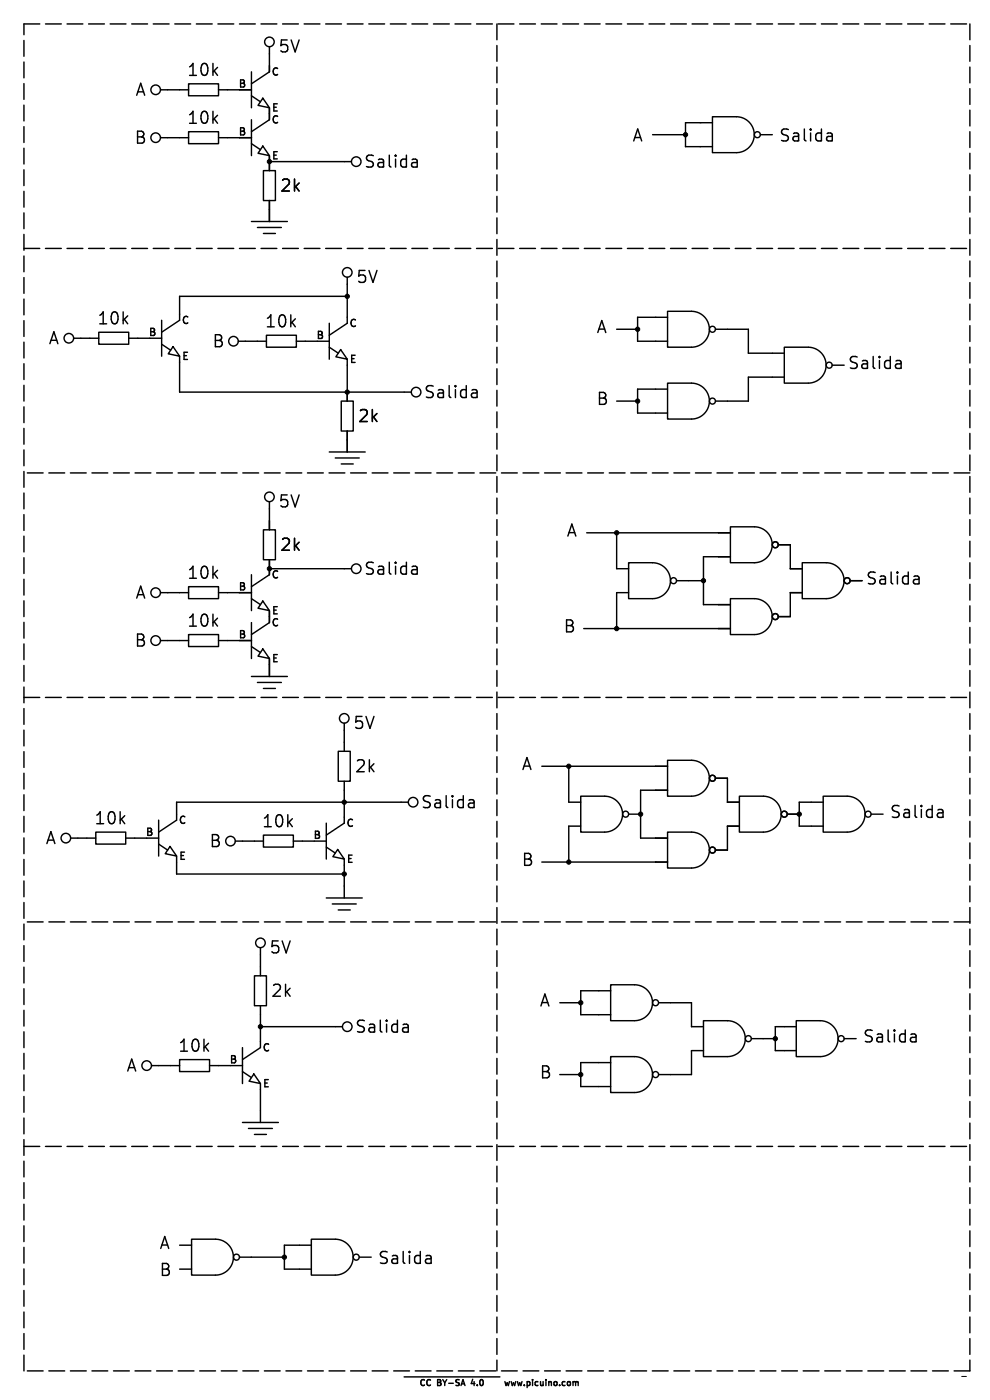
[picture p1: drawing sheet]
<svg xmlns="http://www.w3.org/2000/svg" width="210mm" height="297mm" viewBox="0 0 210 297" stroke-linecap="round" stroke-linejoin="round" font-family="sans-serif">
<path d="M204 292h1" fill="none" stroke="#000" stroke-width=".21"/>
<g fill="none" stroke="#000" stroke-width=".3">
<path d="M34 19.1h6M40 17.8h6.4v2.5h-6.4zM46.4 19.1h6.9M53.3 15.2v7.7M57.1 9.9v5.3l-3.8 2.6M34 29.2h6M40 27.9h6.4v2.6h-6.4zM46.4 29.2h6.9M53.3 25.4v7.6M53.3 20.3l1.9 1.3M53.3 30.5l1.9 1.3M55.8 20.8l1.3 2.1-2.4-.5z"/>
<path d="M55.8 31l1.3 2-2.4-.5zM55.9 36.2h2.5v6.3h-2.5zM57.1 24.1v1.3l-3.8 2.5M74.5 34.3h-17.4v1.9M87.7 33.8l.7 .1 .1 1.5M88.5 35.3l-.8 .1M88.5 34.4l-.8 .1M138.4 28.6h7M151.1 24.8h5.1a3.8 3.8 0 0 1 3.8 3.8 3.8 3.8 0 0 1-3.8 3.8h-5.1zM151.1 26h-5.7v5.1h5.7M161.3 28.6h2.5M175.7 28.2h.5l.3 .4v1.3"/>
<path d="M176.5 29.8l-.8 .1M176.5 28.8l-.8 .1M53.3 47h7.7M54.6 48.3h5.1M55.9 49.5h2.5M57.1 42.5v4.5M73.7 58.8v9.8l-3.9 2.5M15.6 71.8h5.4M21 70.5h6.3v2.5h-6.3zM27.3 71.8h7M34.3 73l1.9 1.3M34.3 67.9v7.7"/>
<path d="M36.7 73.5l1.4 2.1-2.4-.5zM38.1 76.8v6.4h49.1M50.5 72.4h6M56.5 71.1h6.4v2.6h-6.4zM62.9 72.4h6.9M69.8 73.7l2 1.2M69.8 68.6v7.6M72.3 74.2l1.4 2-2.5-.5zM73.7 77.5v7.6M73.7 62.9h-35.6v5l-3.8 2.6M130.8 69.9h4.5M141.6 66h5.1a3.8 3.8 0 0 1 3.8 3.9 3.8 3.8 0 0 1-3.8 3.8h-5.1z"/>
<path d="M141.6 67.3h-6.3v5.1h6.3M151.8 69.9h6.9v5h7.7M166.4 73.7h5a3.8 3.8 0 0 1 3.8 3.8 3.8 3.8 0 0 1-3.8 3.8h-5zM176.5 77.5h2.6M190.3 76.5h.5l.4 .3v1.4M191.2 78l-.9 .2M191.2 77.1l-.9 .1M69.8 95.9h7.7M71.1 97.2h5.1M72.4 85.1h2.5v6.3h-2.5zM72.4 98.4h2.5M73.7 91.4v4.5"/>
<path d="M100.4 82.7l.7 .1 .1 1.5M101.2 84.2l-.8 .1M101.2 83.3l-.8 .1M130.8 85.1h4.5M141.6 81.3h5.1a3.8 3.8 0 0 1 3.8 3.8 3.8 3.8 0 0 1-3.8 3.8h-5.1zM141.6 82.6h-6.3v5h6.3M166.4 80h-7.7v5.1h-6.9M55.9 112.4h2.5v6.3h-2.5zM57.1 106.4v6M57.1 118.7v3.2l-3.8 2.6M124.5 113h30.4M130.8 113v7.7h2.5"/>
<path d="M133.3 119.4h5.1a3.8 3.8 0 0 1 3.8 3.8 3.8 3.8 0 0 1-3.8 3.8h-5.1zM154.9 111.8h5.1a3.8 3.8 0 0 1 3.8 3.8 3.8 3.8 0 0 1-3.8 3.8h-5.1zM154.9 118.1h-5.7v10.2h5.7M165.1 115.6h2.5v5.1h2.6M170.2 119.4h5.1a3.8 3.8 0 0 1 3.8 3.8 3.8 3.8 0 0 1-3.8 3.8h-5.1zM34 125.7h6M34 135.9h6M40 124.5h6.4v2.5h-6.4zM40 134.6h6.4v2.6h-6.4zM46.4 125.7h6.9M46.4 135.9h6.9M53.3 127l1.9 1.3"/>
<path d="M53.3 121.9v7.6M53.3 132.1v7.6M53.3 137.2l1.9 1.2M55.8 127.5l1.3 2-2.4-.5zM55.8 137.7l1.3 2-2.4-.5zM57.1 120.7h17.4M57.1 130.8v1.3l-3.8 2.5M87.7 120.1l.7 .1 .1 1.6M88.5 121.7l-.8 .1M88.5 120.7l-.8 .1M123.8 133.4h31.1M133.3 125.7h-2.5v7.7"/>
<path d="M143.5 123.2h5.7M154.9 127h5.1a3.8 3.8 0 0 1 3.8 3.8 3.8 3.8 0 0 1-3.8 3.8h-5.1zM170.2 125.7h-2.6v5.1h-2.5M180.3 123.2h2.6M194.1 122.2h.5l.4 .4v1.3M195 122.8l-.9 .1M195 123.8l-.9 .1M53.3 143.5h7.7M54.6 144.8h5.1M55.9 146.1h2.5M57.1 141v2.5M71.8 159.4h2.5v6.3h-2.5z"/>
<path d="M73 153.4v6M15 177.8h5.3M20.3 176.5h6.4v2.6h-6.4zM26.7 177.8h7M33.7 179.1l1.9 1.2M33.7 174v7.6M36.1 179.6l1.4 2-2.4-.5zM49.9 178.4h6M55.9 177.2h6.3v2.5h-6.3zM62.2 178.4h7M69.2 179.7l1.9 1.3M69.2 174.6v7.6"/>
<path d="M73 165.7v8.9l-3.8 2.6M86.6 170.2h-49.1v3.8l-3.8 2.5M99.7 169.6l.8 .2 .1 1.5M100.6 171.2l-.9 .1M100.6 170.3l-.9 .1M114.9 162.6h26.7M120.6 162.6v7.6h2.6M123.2 168.9h5.1a3.8 3.8 0 0 1 3.8 3.8 3.8 3.8 0 0 1-3.8 3.8h-5.1zM123.2 175.3h-2.6v7.6M133.3 172.7h2.6M141.6 176.5h5.1a3.8 3.8 0 0 1 3.8 3.8 3.8 3.8 0 0 1-3.8 3.9h-5.1zM141.6 161.3h5.1a3.8 3.8 0 0 1 3.8 3.8 3.8 3.8 0 0 1-3.8 3.8h-5.1z"/>
<path d="M141.6 167.6h-5.7v10.2h5.7M151.8 165.1h2.5v5.1h2.5M156.8 168.9h5.1a3.8 3.8 0 0 1 3.8 3.8 3.8 3.8 0 0 1-3.8 3.8h-5.1zM156.8 175.3h-2.5v5h-2.5M167 172.7h2.5M174.6 168.9h5.1a3.8 3.8 0 0 1 3.8 3.8 3.8 3.8 0 0 1-3.8 3.8h-5.1zM174.6 170.2h-5.1v5.1h5.1M184.8 172.7h2.5M199.2 171.7h.5l.3 .4v1.3M200 173.3l-.8 .1M200 172.3l-.8 .1M37.5 182.9v2.5h35.5"/>
<path d="M69.2 190.5h7.6M70.5 191.8h5.1M71.6 180.2l1.4 2-2.4-.5zM71.8 193h2.5M73 183.5v7M114.9 182.9h26.7M54 207h2.5v6.4h-2.5zM55.2 217.8h17.4M55.2 201v6M55.2 213.4v8.8l-3.8 2.6M85.8 217.3l.7 .1 .1 1.6M86.6 218.8l-.8 .2"/>
<path d="M86.6 217.9l-.8 .1M118.7 212.7h4.5M129.5 208.9h5.1a3.8 3.8 0 0 1 3.8 3.8 3.8 3.8 0 0 1-3.8 3.8h-5.1zM129.5 210.2h-6.3v5.1h6.3M139.7 212.7h7v5.1h2.5M149.2 216.5h5.1a3.8 3.8 0 0 1 3.8 3.8 3.8 3.8 0 0 1-3.8 3.9h-5.1zM168.9 216.5h5.1a3.8 3.8 0 0 1 3.8 3.8 3.8 3.8 0 0 1-3.8 3.9h-5.1zM168.9 217.8h-4.4v5.1h4.4M193.5 219.3h.5l.3 .4v1.3M194.3 219.9l-.8 .2M32.1 226.1h6M38.1 224.8h6.3v2.5h-6.3z"/>
<path d="M44.4 226.1h7M51.4 238.1h7.7M51.4 227.3l1.9 1.3M51.4 222.2v7.7M52.7 239.4h5.1M53.8 227.8l1.4 2.1-2.4-.5zM55.2 231.1v7M118.7 228h4.5M129.5 224.2h5.1a3.8 3.8 0 0 1 3.8 3.8 3.8 3.8 0 0 1-3.8 3.8h-5.1zM129.5 225.4h-6.3v5.1h6.3M149.2 222.9h-2.5v5.1h-7M159.4 220.3h5.1"/>
<path d="M179.1 220.3h2.5M194.3 220.9l-.8 .1M54 240.7h2.5M38.1 269.2h2.5M38.1 264.2h2.5M40.6 262.9h5.1a3.8 3.8 0 0 1 3.8 3.8 3.8 3.8 0 0 1-3.8 3.8h-5.1zM50.8 266.7h9.5M66 262.9h5.1a3.8 3.8 0 0 1 3.8 3.8 3.8 3.8 0 0 1-3.8 3.8h-5.1zM66 264.2h-5.7v5h5.7M76.2 266.7h2.5M90.6 266.3h.5l.4 .4v1.3M91.5 267.9l-.9 .1"/>
<path d="M91.5 266.9l-.9 .2M85.7 292.1h20.3M100.3 292.6l-.3 .9h.8M120.8 293.1l.2 .2v.4l-.2 .2M121.6 293.2l.3-.1 .2 .2M121.6 293.1v.8M122.1 293.3l.2-.2 .3 .1v.7M122.1 293.3v.6"/>
<circle cx="33" cy="19" r="1.02"/>
<circle cx="57.2" cy="8.9" r="1.02"/>
<circle cx="33" cy="29.2" r="1.02"/>
<circle cx="75.6" cy="34.3" r="1.02"/>
<circle cx="160.7" cy="28.6" r=".63"/>
<circle cx="73.7" cy="57.8" r="1.02"/>
<circle cx="14.6" cy="71.8" r="1.02"/>
<circle cx="49.5" cy="72.4" r="1.02"/>
<circle cx="151.1" cy="69.8" r=".63"/>
<circle cx="175.9" cy="77.5" r=".63"/>
<circle cx="88.3" cy="83.2" r="1.02"/>
<circle cx="151.1" cy="85.1" r=".63"/>
<circle cx="57.1" cy="105.4" r="1.02"/>
<circle cx="164.5" cy="115.6" r=".63"/>
<circle cx="33" cy="135.9" r="1.02"/>
<circle cx="33" cy="125.7" r="1.02"/>
<circle cx="75.6" cy="120.6" r="1.02"/>
<circle cx="142.9" cy="123.2" r=".63"/>
<circle cx="164.5" cy="130.8" r=".63"/>
<circle cx="179.7" cy="123.2" r=".63"/>
<circle cx="73" cy="152.4" r="1.02"/>
<circle cx="14" cy="177.8" r="1.02"/>
<circle cx="48.9" cy="178.4" r="1.02"/>
<circle cx="87.6" cy="170.2" r="1.02"/>
<circle cx="132.7" cy="172.7" r=".63"/>
<circle cx="151.1" cy="165.1" r=".63"/>
<circle cx="166.4" cy="172.7" r=".63"/>
<circle cx="184.1" cy="172.7" r=".63"/>
<circle cx="151.1" cy="180.3" r=".63"/>
<circle cx="55.2" cy="200" r="1.02"/>
<circle cx="73.7" cy="217.8" r="1.02"/>
<circle cx="139.1" cy="212.7" r=".63"/>
<circle cx="31.1" cy="226.1" r="1.02"/>
<circle cx="139.1" cy="228" r=".63"/>
<circle cx="158.7" cy="220.3" r=".63"/>
<circle cx="178.4" cy="220.3" r=".63"/>
<circle cx="50.2" cy="266.7" r=".63"/>
<circle cx="75.6" cy="266.7" r=".63"/>
</g>
<path d="M5.1 5.1h200.6M105.4 5.1v285.7M205.7 5.1v285.7M5.1 52.7h200.6M205.7 100.3h-200.6M5.1 148h200.6M205.7 195.6h-200.6M5.1 243.2h200.6M5.1 290.8v-285.7M205.7 290.8h-200.6" fill="none" stroke="#000" stroke-width=".3" stroke-dasharray="3.4 1.2"/>
<g fill="#000" stroke="#000" stroke-width=".21">
<circle cx="57.1" cy="34.3" r=".46"/>
<circle cx="145.4" cy="28.6" r=".46"/>
<circle cx="73.7" cy="62.9" r=".46"/>
<circle cx="135.3" cy="69.9" r=".46"/>
<circle cx="73.7" cy="83.2" r=".46"/>
<circle cx="135.3" cy="85.1" r=".46"/>
<circle cx="130.8" cy="113" r=".46"/>
<circle cx="57.1" cy="120.7" r=".46"/>
<circle cx="130.8" cy="133.4" r=".46"/>
<circle cx="149.2" cy="123.2" r=".46"/>
<circle cx="73" cy="170.2" r=".46"/>
<circle cx="120.6" cy="162.6" r=".46"/>
<circle cx="135.9" cy="172.7" r=".46"/>
<circle cx="169.5" cy="172.7" r=".46"/>
<circle cx="73" cy="185.4" r=".46"/>
<circle cx="120.6" cy="182.9" r=".46"/>
<circle cx="55.2" cy="217.8" r=".46"/>
<circle cx="123.2" cy="212.7" r=".46"/>
<circle cx="123.2" cy="228" r=".46"/>
<circle cx="164.5" cy="220.3" r=".46"/>
<circle cx="60.3" cy="266.7" r=".46"/>
</g>
<g font-size="3.5">
<text x="58.9" y="11.6">5V</text>
<text x="39.5" y="16.6">10k</text>
<text x="28.6" y="20.8">A</text>
<text x="39.5" y="26.7">10k</text>
<text x="28.4" y="30.9">B</text>
<text x="134" y="30.2">A</text>
<text x="165.1" y="30.2">Salida</text>
<text x="59.3" y="41.1">2k</text>
<text x="77.1" y="36">Salida</text>
<text x="75.4" y="60.5">5V</text>
<text x="20.5" y="69.3">10k</text>
<text x="56" y="69.9">10k</text>
<text x="126.4" y="70.9">A</text>
<text x="10.1" y="73.5">A</text>
<text x="44.9" y="74.1">B</text>
<text x="179.7" y="78.5">Salida</text>
<text x="75.8" y="90">2k</text>
<text x="89.8" y="84.9">Salida</text>
<text x="126.4" y="86.1">B</text>
<text x="58.9" y="108.1">5V</text>
<text x="59.3" y="117.3">2k</text>
<text x="120" y="114.1">A</text>
<text x="39.5" y="123.2">10k</text>
<text x="77.1" y="122.4">Salida</text>
<text x="183.5" y="124.2">Salida</text>
<text x="28.6" y="127.5">A</text>
<text x="28.4" y="137.6">B</text>
<text x="39.5" y="133.4">10k</text>
<text x="119.4" y="134.4">B</text>
<text x="74.8" y="155.1">5V</text>
<text x="75.1" y="164.3">2k</text>
<text x="110.5" y="163.6">A</text>
<text x="89.1" y="171.9">Salida</text>
<text x="188.6" y="173.7">Salida</text>
<text x="9.5" y="179.5">A</text>
<text x="19.8" y="175.3">10k</text>
<text x="55.4" y="175.9">10k</text>
<text x="44.2" y="180.2">B</text>
<text x="110.5" y="183.9">B</text>
<text x="57" y="202.7">5V</text>
<text x="57.3" y="211.9">2k</text>
<text x="114.3" y="213.7">A</text>
<text x="75.2" y="219.5">Salida</text>
<text x="182.9" y="221.4">Salida</text>
<text x="26.6" y="227.8">A</text>
<text x="37.6" y="223.6">10k</text>
<text x="114.3" y="229">B</text>
<text x="33.7" y="265.2">A</text>
<text x="80" y="268.4">Salida</text>
<text x="33.7" y="270.9">B</text>
</g>
<g font-size="2.1">
<text x="57.4" y="16.5">C</text>
<text x="50.4" y="19">B</text>
<text x="50.4" y="29.2">B</text>
<text x="57.4" y="26.6">C</text>
<text x="57.4" y="24.1">E</text>
<text x="57.4" y="34.2">E</text>
<text x="31.3" y="71.7">B</text>
<text x="38.3" y="69.2">C</text>
<text x="73.9" y="69.8">C</text>
<text x="38.4" y="76.8">E</text>
<text x="66.9" y="72.3">B</text>
<text x="73.9" y="77.4">E</text>
<text x="50.4" y="125.7">B</text>
<text x="57.4" y="123.1">C</text>
<text x="57.4" y="130.8">E</text>
<text x="50.4" y="135.8">B</text>
<text x="57.4" y="133.3">C</text>
<text x="57.4" y="140.9">E</text>
<text x="30.7" y="177.7">B</text>
<text x="37.7" y="175.2">C</text>
<text x="66.2" y="178.4">B</text>
<text x="73.2" y="175.8">C</text>
<text x="37.7" y="182.8">E</text>
<text x="73.3" y="183.5">E</text>
<text x="48.5" y="226">B</text>
<text x="55.4" y="223.5">C</text>
<text x="55.5" y="231.1">E</text>
</g>
<g font-size="1.8">
<text x="88.7" y="294.5">CC</text>
<text x="92.9" y="294.5">BY-SA</text>
<text x="100.7" y="294.5">4.0</text>
<text x="106.6" y="294.5">www.picuino.com</text>
</g>
</svg>
